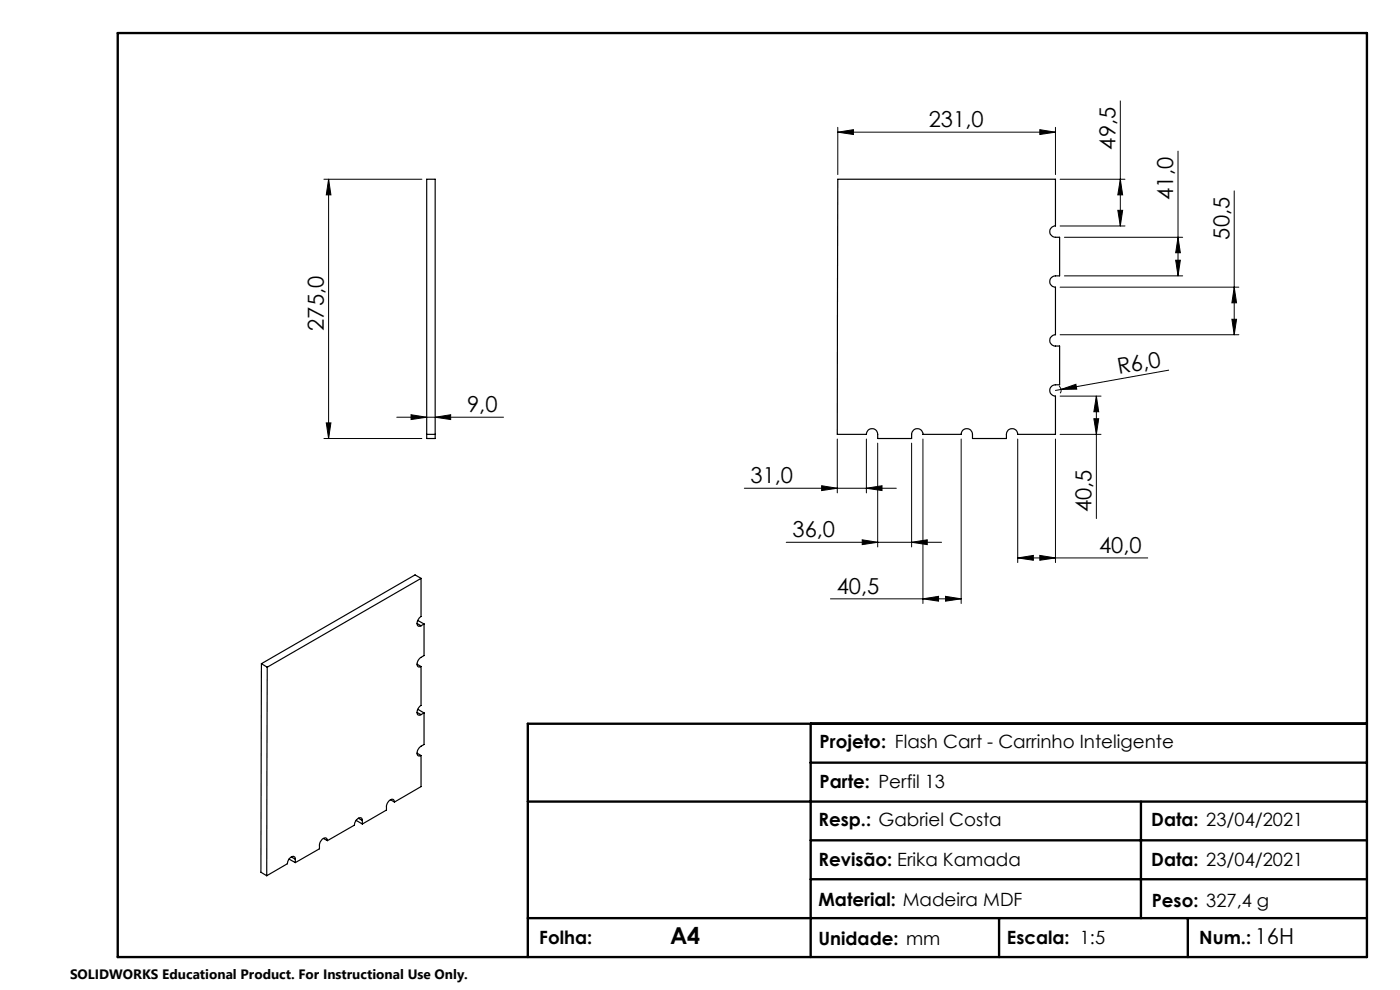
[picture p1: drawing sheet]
<svg xmlns="http://www.w3.org/2000/svg" width="297mm" height="210mm" viewBox="0 0 297 210" stroke-linecap="round" stroke-linejoin="round" font-family="sans-serif">
<g fill="none" stroke="#000" stroke-width=".21">
<path d="M68.7 38h20.8M69.7 38v55M69.7 38l.5 3.3h-1zM177.7 28l3.3-.5v1zM177.7 27v10M177.7 28h46.2M220.6 27.5l3.3 .5-3.3 .5zM223.9 27v10M224.9 38h13.8M237.7 21.4v26.5M237.7 38l.5 3.3h-1.1zM249.9 32.1v26.4"/>
<path d="M224.9 47.9h13.8M225.8 58.5h25.1M225.8 50.3h25.1M237.1 44.6h1.1l-.5 3.3zM249.4 55.2h1l-.5 3.3zM249.9 50.3l.5 3.3h-1zM261.8 40.5v30.5M224.9 71h37.9M224.9 60.9h37.9M247.9 78.5l-22.8 4.1M261.3 67.7h1l-.5 3.3zM261.8 60.9l.5 3.3h-1z"/>
<path d="M68.7 93h20.8M69.2 89.7h1l-.5 3.3zM84.2 88.5h22.6M87.2 88l3.3 .5-3.3 .5zM92.3 88.5l3.3-.5v1zM177.6 93.1v11.5M183.8 93.1v11.5M186.2 94v22M193.4 94v22M195.8 93.1v34.9M203.9 93.1v34.9M215.9 93.1v26.2"/>
<path d="M223.9 93.1v26.2M224.7 81.9a1.23 1.23 0 0 1 .2 1.5M224.9 92.1h8.7M224.9 84h8.7M225.1 82.6l3.1-1.1 .2 1zM225.1 82.6l-1.2 .2M232.1 88.8h1l-.5 3.3zM232.6 84v26M232.6 84l.5 3.3h-1zM157.9 103.6h32.2M166.8 115h32.9M174.3 103l3.3 .6-3.3 .5z"/>
<path d="M182.9 114.5l3.3 .5-3.3 .5zM183.8 103.6l3.3-.6v1.1zM193.4 115l3.3-.5v1zM215.9 118.3l3.3-.5v1zM215.9 118.3h27.6M220.6 117.8l3.3 .5-3.3 .5zM176.2 127h27.7M195.8 127l3.3-.5v1zM200.6 126.5l3.3 .5-3.3 .5z"/>
</g>
<path d="M25 7h265v196h-265zM172 153.5v49.5M290 153.5h-178v49.5M112 170h178M172 178.3h118M172 161.8h118M242 170v24.8M112 194.8h178M172 186.5h118M211.9 194.8v8.2M252 194.8v8.2" fill="none" stroke="#000" stroke-width=".5"/>
<g fill="#000">
<path d="M225.1 82.6l3.1-1.1 .2 1z"/>
<path d="M220.6 27.5l3.3 .5-3.3 .5zM177.7 28l3.3-.5v1zM183.8 103.6l3.3-.6v1.1zM174.3 103l3.3 .6-3.3 .5z"/>
<path d="M237.1 44.6h1.1l-.5 3.3zM237.7 38l.5 3.3h-1.1zM249.4 55.2h1l-.5 3.3zM249.9 50.3l.5 3.3h-1z"/>
<path d="M261.3 67.7h1l-.5 3.3zM261.8 60.9l.5 3.3h-1zM232.1 88.8h1l-.5 3.3zM232.6 84l.5 3.3h-1z"/>
<path d="M69.2 89.7h1l-.5 3.3zM69.7 38l.5 3.3h-1z"/>
<path d="M182.9 114.5l3.3 .5-3.3 .5zM193.4 115l3.3-.5v1zM195.8 127l3.3-.5v1zM200.6 126.5l3.3 .5-3.3 .5zM215.9 118.3l3.3-.5v1zM220.6 117.8l3.3 .5-3.3 .5zM87.2 88l3.3 .5-3.3 .5zM92.3 88.5l3.3-.5v1z"/>
</g>
<g fill="none" stroke="#000" stroke-width=".25">
<path d="M177.7 38h46.2v9.9a1.2 1.2 0 0 0-1.2 1.2 1.2 1.2 0 0 0 1.2 1.2h.9v8.2a1.97 1.97 0 0 0-1.8 .4 1.18 1.18 0 0 0-.2 1.3 1.18 1.18 0 0 0 1.1 .7v10.1a1.2 1.2 0 0 0-1.2 1.2 1.2 1.2 0 0 0 1.2 1.2h.9v8.2h-.9a1.2 1.2 0 0 0-1.2 1.2 1.2 1.2 0 0 0 1.2 1.2v8.1h-8a1.2 1.2 0 0 0-1.2-1.2 1.2 1.2 0 0 0-1.2 1.2v.9h-7.2a2.01 2.01 0 0 0-.4-1.8 1.2 1.2 0 0 0-1.3-.2 1.2 1.2 0 0 0-.7 1.1h-8.1a1.2 1.2 0 0 0-1.2-1.2 1.2 1.2 0 0 0-1.2 1.2v.9h-7.2v-.9a1.2 1.2 0 0 0-1.2-1.2 1.2 1.2 0 0 0-1.2 1.2h-6.2zM90.5 92.1v-54.1h1.8v54.1M90.5 92.1h1.8M90.5 92.1v.9h1.8v-.9M88.5 132.2l.8 .5M88.6 131.7l1.4 .7M89.3 122.7v8.1a1.51 1.51 0 0 0-.6 2l.6-.1M89.3 122.7l-32.6 18.8M89.3 122.7l-1.2-.8-32.6 18.9M90 132.4v6.7l-.7 .3a1.29 1.29 0 0 0-.5 2.1l.5-.1M90 132.4l-.7 .3M55.5 140.8l-.1 44.2 1.2 .8"/>
<path d="M55.5 140.8l1.2 .7M56.7 141.5l-.1 44.3M88.5 140.9l.8 .5M88.5 159.8l.8 .5M88.5 151.1l.8 .5M88.6 150.6l.1-.1 1.3 .7M89.3 141.4v8.2a1.51 1.51 0 0 0-.6 2.1l.6-.1M90 151.2v6.7a2.19 2.19 0 0 0-1.5 1.8 .54 .54 0 0 0 .2 .6 .54 .54 0 0 0 .6 0M90 151.2l-.7 .4M68.6 177.9l.9 .4M69.5 178.3a.59 .59 0 0 0-.5-.6 .59 .59 0 0 0-.7 .3l-.5 1.1v.9l-5.1 3M75.6 173.9l1.3 .9"/>
<path d="M76 173.6l.9 .5M76.9 174.1a.57 .57 0 0 0-.5-.7 .57 .57 0 0 0-.6 .4l-.6 .8v.4l-5.7 3.3M76.9 174.1v.7M82.8 169.6l.9 .5M83.7 170.1a.59 .59 0 0 0-.5-.6 .59 .59 0 0 0-.7 .4l-.5 1v.9l-5.1 3M89.3 160.3v6.6l-5.6 3.2M61.4 182.1v.2l1.3 .7M61.8 181.8l.9 .5M62.7 182.3a.58 .58 0 0 0-.5-.6 .58 .58 0 0 0-.6 .3l-.5 .6-.1 .6-4.4 2.6M62.7 182.3v.7"/>
</g>
<text font-size="4.9" x="142.1" y="200.2">A4</text>
<g font-size="4.7">
<text x="197" y="27">231,0</text>
<text x="236.7" y="31.7" transform="rotate(-90 236.7 31.7)">49,5</text>
<text x="248.9" y="42.4" transform="rotate(-90 248.9 42.4)">41,0</text>
<text x="260.8" y="50.8" transform="rotate(-90 260.8 50.8)">50,5</text>
<text x="68.7" y="70.2" transform="rotate(-90 68.7 70.2)">275,0</text>
<text x="237.3" y="79.4" transform="rotate(-10 237.3 79.4)">R6,0</text>
<text x="99.1" y="87.5">9,0</text>
<text x="159.2" y="102.5">31,0</text>
<text x="168.1" y="114">36,0</text>
<text x="231.6" y="108.7" transform="rotate(-90 231.6 108.7)">40,5</text>
<text x="233.2" y="117.3">40,0</text>
<text x="177.5" y="126">40,5</text>
<text x="266.2" y="200.2">16H</text>
</g>
<g font-size="3.9">
<text x="173.9" y="158.6">Projeto: Flash Cart - Carrinho Inteligente</text>
<text x="173.9" y="167.2">Parte: Perfil 13</text>
<text x="173.6" y="175.1">Resp.: Gabriel Costa</text>
<text x="244.2" y="175.3">Data: 23/04/2021</text>
<text x="173.6" y="183.7">Revisão: Erika Kamada</text>
<text x="244.2" y="183.7">Data: 23/04/2021</text>
<text x="173.6" y="192.2">Material: Madeira MDF</text>
<text x="244.3" y="192.3">Peso: 327,4 g</text>
<text x="114.4" y="200.2">Folha:</text>
<text x="173.6" y="200.4">Unidade: mm</text>
<text x="213.6" y="200.2">Escala: 1:5</text>
<text x="254.4" y="200.2">Num.:</text>
</g>
<text font-size="2.9" x="14.9" y="207.6">SOLIDWORKS Educational Product. For Instructional Use Only.</text>
</svg>
